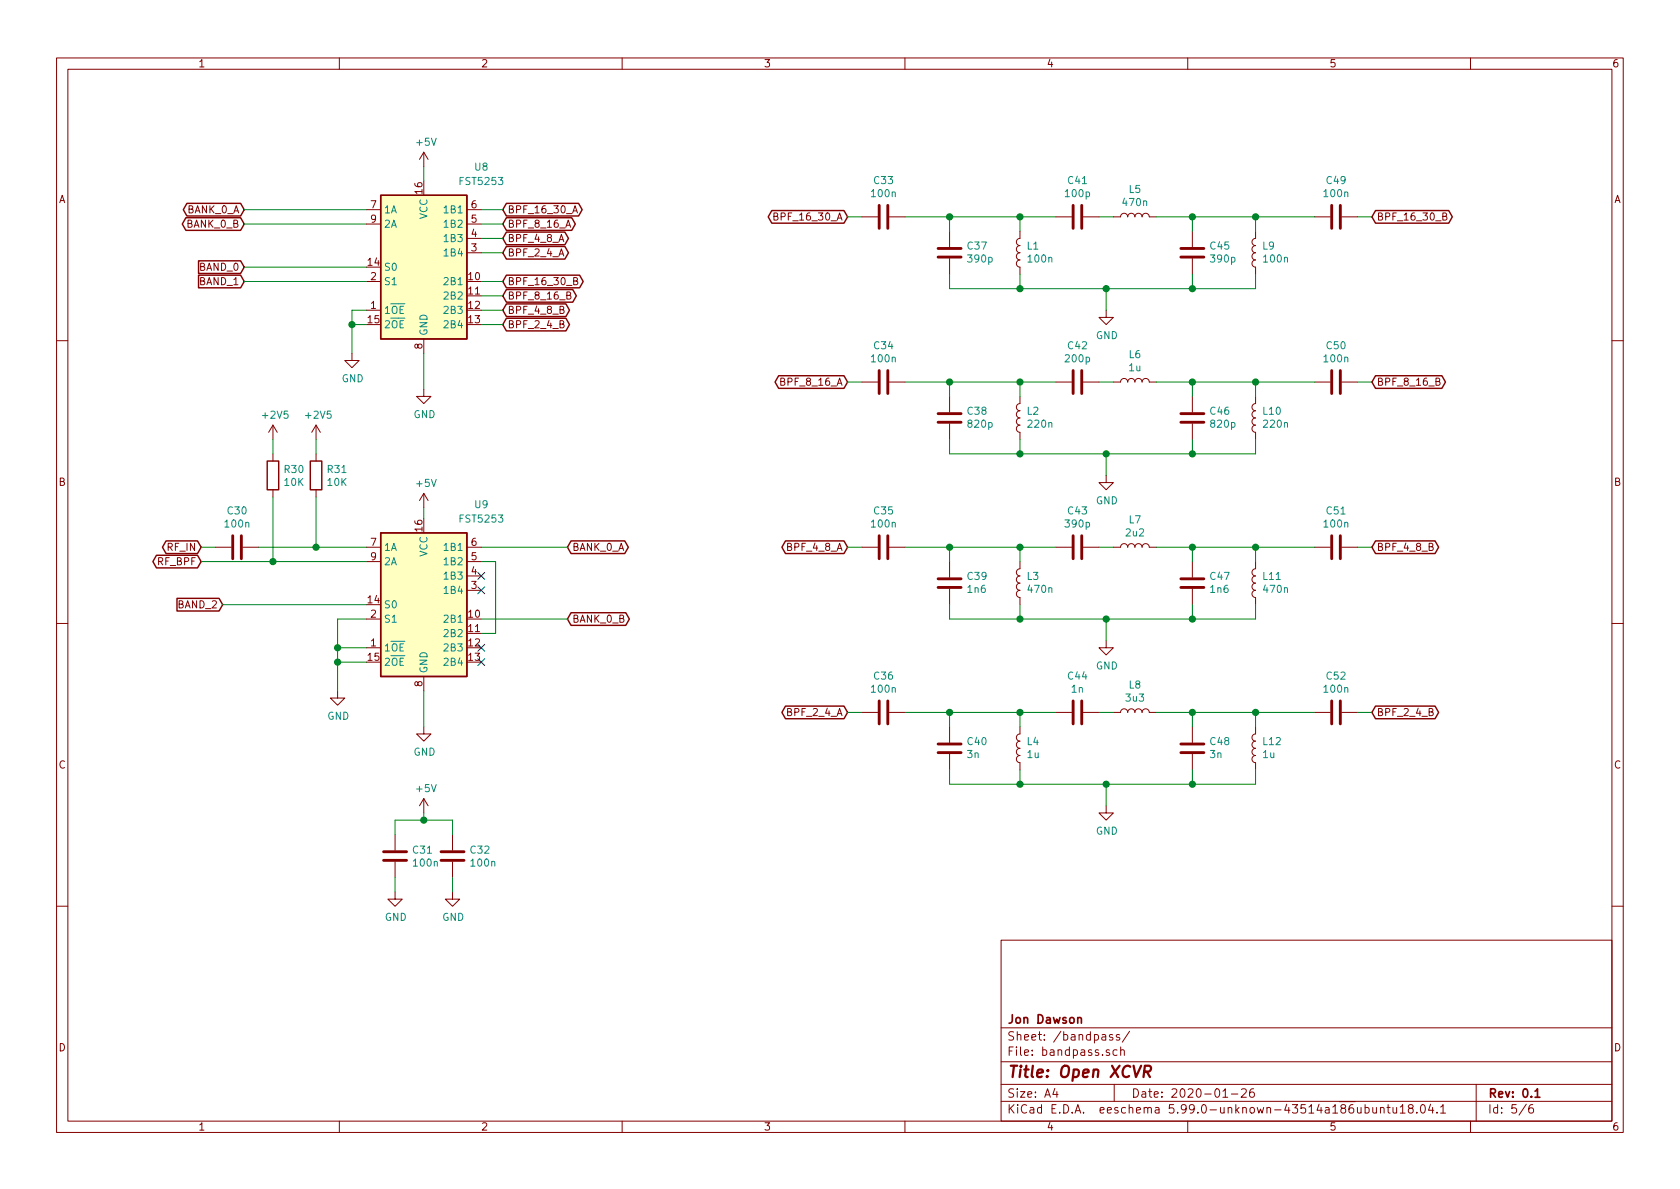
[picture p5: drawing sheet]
EESchema Schematic File Version 5
EELAYER 30 0
EELAYER END
$Descr A4 11693 8268
encoding utf-8
Sheet 5 6
Title "Open XCVR"
Date "2020-01-26"
Rev "0.1"
Comp "Jon Dawson"
Comment1 ""
Comment2 ""
Comment3 ""
Comment4 ""
Comment5 ""
Comment6 ""
Comment7 ""
Comment8 ""
Comment9 ""
$EndDescr
Connection ~ 1900 3900
Connection ~ 2200 3800
Connection ~ 2350 4500
Connection ~ 2350 4600
Connection ~ 2450 2250
Connection ~ 2950 5700
Connection ~ 6610 1500
Connection ~ 6610 2650
Connection ~ 6610 3800
Connection ~ 6610 4950
Connection ~ 7100 1500
Connection ~ 7100 2000
Connection ~ 7100 2650
Connection ~ 7100 3150
Connection ~ 7100 3800
Connection ~ 7100 4300
Connection ~ 7100 4950
Connection ~ 7100 5450
Connection ~ 7700 2000
Connection ~ 7700 3150
Connection ~ 7700 4300
Connection ~ 7700 5450
Connection ~ 8300 1500
Connection ~ 8300 2000
Connection ~ 8300 2650
Connection ~ 8300 3150
Connection ~ 8300 3800
Connection ~ 8300 4300
Connection ~ 8300 4950
Connection ~ 8300 5450
Connection ~ 8740 1500
Connection ~ 8740 2650
Connection ~ 8740 3800
Connection ~ 8740 4950
NoConn ~ 3350 4000
NoConn ~ 3350 4100
NoConn ~ 3350 4500
NoConn ~ 3350 4600
Wire Wire Line
	1400 3800 1500 3800
Wire Wire Line
	1400 3900 1900 3900
Wire Wire Line
	1550 4200 2550 4200
Wire Wire Line
	1700 1450 2550 1450
Wire Wire Line
	1700 1550 2550 1550
Wire Wire Line
	1700 1850 2550 1850
Wire Wire Line
	1700 1950 2550 1950
Wire Wire Line
	1800 3800 2200 3800
Wire Wire Line
	1900 3050 1900 3150
Wire Wire Line
	1900 3450 1900 3900
Wire Wire Line
	1900 3900 2550 3900
Wire Wire Line
	2200 3050 2200 3150
Wire Wire Line
	2200 3450 2200 3800
Wire Wire Line
	2200 3800 2550 3800
Wire Wire Line
	2350 4300 2350 4500
Wire Wire Line
	2350 4500 2550 4500
Wire Wire Line
	2350 4600 2350 4500
Wire Wire Line
	2350 4600 2550 4600
Wire Wire Line
	2350 4800 2350 4600
Wire Wire Line
	2450 2150 2550 2150
Wire Wire Line
	2450 2250 2450 2150
Wire Wire Line
	2450 2250 2450 2450
Wire Wire Line
	2550 2250 2450 2250
Wire Wire Line
	2550 4300 2350 4300
Wire Wire Line
	2750 5700 2750 5800
Wire Wire Line
	2750 6100 2750 6200
Wire Wire Line
	2950 1150 2950 1250
Wire Wire Line
	2950 2450 2950 2700
Wire Wire Line
	2950 3525 2950 3600
Wire Wire Line
	2950 4800 2950 5050
Wire Wire Line
	2950 5650 2950 5700
Wire Wire Line
	2950 5700 2750 5700
Wire Wire Line
	3150 5700 2950 5700
Wire Wire Line
	3150 5800 3150 5700
Wire Wire Line
	3150 6100 3150 6200
Wire Wire Line
	3350 1450 3500 1450
Wire Wire Line
	3350 1550 3500 1550
Wire Wire Line
	3350 1650 3500 1650
Wire Wire Line
	3350 1750 3500 1750
Wire Wire Line
	3350 1950 3500 1950
Wire Wire Line
	3350 2050 3500 2050
Wire Wire Line
	3350 2150 3500 2150
Wire Wire Line
	3350 2250 3500 2250
Wire Wire Line
	3350 3800 3950 3800
Wire Wire Line
	3350 3900 3450 3900
Wire Wire Line
	3350 4300 3950 4300
Wire Wire Line
	3450 3900 3450 4400
Wire Wire Line
	3450 4400 3350 4400
Wire Wire Line
	5900 1500 6000 1500
Wire Wire Line
	5900 2650 6000 2650
Wire Wire Line
	5900 3800 6000 3800
Wire Wire Line
	5900 4950 6000 4950
Wire Wire Line
	6300 1500 6610 1500
Wire Wire Line
	6300 2650 6610 2650
Wire Wire Line
	6300 3800 6610 3800
Wire Wire Line
	6300 4950 6610 4950
Wire Wire Line
	6610 1500 6610 1600
Wire Wire Line
	6610 1500 7100 1500
Wire Wire Line
	6610 1900 6610 2000
Wire Wire Line
	6610 2000 7100 2000
Wire Wire Line
	6610 2650 6610 2750
Wire Wire Line
	6610 2650 7100 2650
Wire Wire Line
	6610 3050 6610 3150
Wire Wire Line
	6610 3150 7100 3150
Wire Wire Line
	6610 3800 6610 3900
Wire Wire Line
	6610 3800 7100 3800
Wire Wire Line
	6610 4200 6610 4300
Wire Wire Line
	6610 4300 7100 4300
Wire Wire Line
	6610 4950 6610 5050
Wire Wire Line
	6610 4950 7100 4950
Wire Wire Line
	6610 5350 6610 5450
Wire Wire Line
	6610 5450 7100 5450
Wire Wire Line
	7100 1500 7100 1600
Wire Wire Line
	7100 1500 7350 1500
Wire Wire Line
	7100 1900 7100 2000
Wire Wire Line
	7100 2000 7700 2000
Wire Wire Line
	7100 2650 7100 2750
Wire Wire Line
	7100 2650 7350 2650
Wire Wire Line
	7100 3050 7100 3150
Wire Wire Line
	7100 3150 7700 3150
Wire Wire Line
	7100 3800 7100 3900
Wire Wire Line
	7100 3800 7350 3800
Wire Wire Line
	7100 4200 7100 4300
Wire Wire Line
	7100 4300 7700 4300
Wire Wire Line
	7100 4950 7100 5050
Wire Wire Line
	7100 4950 7350 4950
Wire Wire Line
	7100 5350 7100 5450
Wire Wire Line
	7100 5450 7700 5450
Wire Wire Line
	7650 1500 7750 1500
Wire Wire Line
	7650 2650 7750 2650
Wire Wire Line
	7650 3800 7750 3800
Wire Wire Line
	7650 4950 7750 4950
Wire Wire Line
	7700 2000 7700 2150
Wire Wire Line
	7700 2000 8300 2000
Wire Wire Line
	7700 3150 7700 3300
Wire Wire Line
	7700 3150 8300 3150
Wire Wire Line
	7700 4300 7700 4450
Wire Wire Line
	7700 4300 8300 4300
Wire Wire Line
	7700 5450 7700 5600
Wire Wire Line
	7700 5450 8300 5450
Wire Wire Line
	8050 1500 8300 1500
Wire Wire Line
	8050 2650 8300 2650
Wire Wire Line
	8050 3800 8300 3800
Wire Wire Line
	8050 4950 8300 4950
Wire Wire Line
	8300 1500 8300 1600
Wire Wire Line
	8300 1500 8740 1500
Wire Wire Line
	8300 1900 8300 2000
Wire Wire Line
	8300 2000 8740 2000
Wire Wire Line
	8300 2650 8300 2750
Wire Wire Line
	8300 2650 8740 2650
Wire Wire Line
	8300 3050 8300 3150
Wire Wire Line
	8300 3150 8740 3150
Wire Wire Line
	8300 3800 8300 3900
Wire Wire Line
	8300 3800 8740 3800
Wire Wire Line
	8300 4200 8300 4300
Wire Wire Line
	8300 4300 8740 4300
Wire Wire Line
	8300 4950 8300 5050
Wire Wire Line
	8300 4950 8740 4950
Wire Wire Line
	8300 5350 8300 5450
Wire Wire Line
	8300 5450 8740 5450
Wire Wire Line
	8740 1500 8740 1600
Wire Wire Line
	8740 1500 9150 1500
Wire Wire Line
	8740 2000 8740 1900
Wire Wire Line
	8740 2650 8740 2750
Wire Wire Line
	8740 2650 9150 2650
Wire Wire Line
	8740 3150 8740 3050
Wire Wire Line
	8740 3800 8740 3900
Wire Wire Line
	8740 3800 9150 3800
Wire Wire Line
	8740 4300 8740 4200
Wire Wire Line
	8740 4950 8740 5050
Wire Wire Line
	8740 4950 9150 4950
Wire Wire Line
	8740 5450 8740 5350
Wire Wire Line
	9450 1500 9550 1500
Wire Wire Line
	9450 2650 9550 2650
Wire Wire Line
	9450 3800 9550 3800
Wire Wire Line
	9450 4950 9550 4950
Text GLabel 1400 3800 0    50   BiDi ~ 0
RF_IN
Text GLabel 1400 3900 0    50   BiDi ~ 0
RF_BPF
Text GLabel 1550 4200 0    50   Input ~ 0
BAND_2
Text GLabel 1700 1450 0    50   BiDi ~ 0
BANK_0_A
Text GLabel 1700 1550 0    50   BiDi ~ 0
BANK_0_B
Text GLabel 1700 1850 0    50   Input ~ 0
BAND_0
Text GLabel 1700 1950 0    50   Input ~ 0
BAND_1
Text GLabel 3500 1450 2    50   BiDi ~ 0
BPF_16_30_A
Text GLabel 3500 1550 2    50   BiDi ~ 0
BPF_8_16_A
Text GLabel 3500 1650 2    50   BiDi ~ 0
BPF_4_8_A
Text GLabel 3500 1750 2    50   BiDi ~ 0
BPF_2_4_A
Text GLabel 3500 1950 2    50   BiDi ~ 0
BPF_16_30_B
Text GLabel 3500 2050 2    50   BiDi ~ 0
BPF_8_16_B
Text GLabel 3500 2150 2    50   BiDi ~ 0
BPF_4_8_B
Text GLabel 3500 2250 2    50   BiDi ~ 0
BPF_2_4_B
Text GLabel 3950 3800 2    50   BiDi ~ 0
BANK_0_A
Text GLabel 3950 4300 2    50   BiDi ~ 0
BANK_0_B
Text GLabel 5900 1500 0    50   BiDi ~ 0
BPF_16_30_A
Text GLabel 5900 2650 0    50   BiDi ~ 0
BPF_8_16_A
Text GLabel 5900 3800 0    50   BiDi ~ 0
BPF_4_8_A
Text GLabel 5900 4950 0    50   BiDi ~ 0
BPF_2_4_A
Text GLabel 9550 1500 2    50   BiDi ~ 0
BPF_16_30_B
Text GLabel 9550 2650 2    50   BiDi ~ 0
BPF_8_16_B
Text GLabel 9550 3800 2    50   BiDi ~ 0
BPF_4_8_B
Text GLabel 9550 4950 2    50   BiDi ~ 0
BPF_2_4_B
$Comp
L power:+2V5 #PWR051
U 1 1
P 1900 3050
F 0 "#PWR051" H 1900 2900 50  0001 C CNN
F 1 "+2V5" H 1915 3223 50  0000 C CNN
F 2 "" H 1900 3050 50  0001 C CNN
F 3 "" H 1900 3050 50  0001 C CNN
	1    1900 3050
	1    0    0    -1  
$EndComp
$Comp
L power:+2V5 #PWR052
U 1 1
P 2200 3050
F 0 "#PWR052" H 2200 2900 50  0001 C CNN
F 1 "+2V5" H 2215 3223 50  0000 C CNN
F 2 "" H 2200 3050 50  0001 C CNN
F 3 "" H 2200 3050 50  0001 C CNN
	1    2200 3050
	1    0    0    -1  
$EndComp
$Comp
L power:+5V #PWR056
U 1 1
P 2950 1150
F 0 "#PWR056" H 2950 1000 50  0001 C CNN
F 1 "+5V" H 2965 1323 50  0000 C CNN
F 2 "" H 2950 1150 50  0001 C CNN
F 3 "" H 2950 1150 50  0001 C CNN
	1    2950 1150
	1    0    0    -1  
$EndComp
$Comp
L power:+5V #PWR058
U 1 1
P 2950 3525
F 0 "#PWR058" H 2950 3375 50  0001 C CNN
F 1 "+5V" H 2965 3698 50  0000 C CNN
F 2 "" H 2950 3525 50  0001 C CNN
F 3 "" H 2950 3525 50  0001 C CNN
	1    2950 3525
	1    0    0    -1  
$EndComp
$Comp
L power:+5V #PWR060
U 1 1
P 2950 5650
F 0 "#PWR060" H 2950 5500 50  0001 C CNN
F 1 "+5V" H 2965 5823 50  0000 C CNN
F 2 "" H 2950 5650 50  0001 C CNN
F 3 "" H 2950 5650 50  0001 C CNN
	1    2950 5650
	1    0    0    -1  
$EndComp
$Comp
L power:GND #PWR053
U 1 1
P 2350 4800
F 0 "#PWR053" H 2350 4550 50  0001 C CNN
F 1 "GND" H 2355 4627 50  0000 C CNN
F 2 "" H 2350 4800 50  0001 C CNN
F 3 "" H 2350 4800 50  0001 C CNN
	1    2350 4800
	1    0    0    -1  
$EndComp
$Comp
L power:GND #PWR054
U 1 1
P 2450 2450
F 0 "#PWR054" H 2450 2200 50  0001 C CNN
F 1 "GND" H 2455 2277 50  0000 C CNN
F 2 "" H 2450 2450 50  0001 C CNN
F 3 "" H 2450 2450 50  0001 C CNN
	1    2450 2450
	1    0    0    -1  
$EndComp
$Comp
L power:GND #PWR055
U 1 1
P 2750 6200
F 0 "#PWR055" H 2750 5950 50  0001 C CNN
F 1 "GND" H 2755 6027 50  0000 C CNN
F 2 "" H 2750 6200 50  0001 C CNN
F 3 "" H 2750 6200 50  0001 C CNN
	1    2750 6200
	1    0    0    -1  
$EndComp
$Comp
L power:GND #PWR057
U 1 1
P 2950 2700
F 0 "#PWR057" H 2950 2450 50  0001 C CNN
F 1 "GND" H 2955 2527 50  0000 C CNN
F 2 "" H 2950 2700 50  0001 C CNN
F 3 "" H 2950 2700 50  0001 C CNN
	1    2950 2700
	1    0    0    -1  
$EndComp
$Comp
L power:GND #PWR059
U 1 1
P 2950 5050
F 0 "#PWR059" H 2950 4800 50  0001 C CNN
F 1 "GND" H 2955 4877 50  0000 C CNN
F 2 "" H 2950 5050 50  0001 C CNN
F 3 "" H 2950 5050 50  0001 C CNN
	1    2950 5050
	1    0    0    -1  
$EndComp
$Comp
L power:GND #PWR061
U 1 1
P 3150 6200
F 0 "#PWR061" H 3150 5950 50  0001 C CNN
F 1 "GND" H 3155 6027 50  0000 C CNN
F 2 "" H 3150 6200 50  0001 C CNN
F 3 "" H 3150 6200 50  0001 C CNN
	1    3150 6200
	1    0    0    -1  
$EndComp
$Comp
L power:GND #PWR062
U 1 1
P 7700 2150
F 0 "#PWR062" H 7700 1900 50  0001 C CNN
F 1 "GND" H 7705 1977 50  0000 C CNN
F 2 "" H 7700 2150 50  0001 C CNN
F 3 "" H 7700 2150 50  0001 C CNN
	1    7700 2150
	1    0    0    -1  
$EndComp
$Comp
L power:GND #PWR063
U 1 1
P 7700 3300
F 0 "#PWR063" H 7700 3050 50  0001 C CNN
F 1 "GND" H 7705 3127 50  0000 C CNN
F 2 "" H 7700 3300 50  0001 C CNN
F 3 "" H 7700 3300 50  0001 C CNN
	1    7700 3300
	1    0    0    -1  
$EndComp
$Comp
L power:GND #PWR064
U 1 1
P 7700 4450
F 0 "#PWR064" H 7700 4200 50  0001 C CNN
F 1 "GND" H 7705 4277 50  0000 C CNN
F 2 "" H 7700 4450 50  0001 C CNN
F 3 "" H 7700 4450 50  0001 C CNN
	1    7700 4450
	1    0    0    -1  
$EndComp
$Comp
L power:GND #PWR065
U 1 1
P 7700 5600
F 0 "#PWR065" H 7700 5350 50  0001 C CNN
F 1 "GND" H 7705 5427 50  0000 C CNN
F 2 "" H 7700 5600 50  0001 C CNN
F 3 "" H 7700 5600 50  0001 C CNN
	1    7700 5600
	1    0    0    -1  
$EndComp
$Comp
L Device:L L1
U 1 1
P 7100 1750
F 0 "L1" H 7057 1705 50  0000 R CNN
F 1 "100n" H 7057 1795 50  0000 R CNN
F 2 "Inductor_SMD:L_TDK_NLV32_3.2x2.5mm" H 7100 1750 50  0001 C CNN
F 3 "~" H 7100 1750 50  0001 C CNN
	1    7100 1750
	-1   0    0    1   
$EndComp
$Comp
L Device:L L2
U 1 1
P 7100 2900
F 0 "L2" H 7057 2855 50  0000 R CNN
F 1 "220n" H 7057 2945 50  0000 R CNN
F 2 "Inductor_SMD:L_TDK_NLV32_3.2x2.5mm" H 7100 2900 50  0001 C CNN
F 3 "~" H 7100 2900 50  0001 C CNN
	1    7100 2900
	-1   0    0    1   
$EndComp
$Comp
L Device:L L3
U 1 1
P 7100 4050
F 0 "L3" H 7057 4005 50  0000 R CNN
F 1 "470n" H 7057 4095 50  0000 R CNN
F 2 "Inductor_SMD:L_TDK_NLV32_3.2x2.5mm" H 7100 4050 50  0001 C CNN
F 3 "~" H 7100 4050 50  0001 C CNN
	1    7100 4050
	-1   0    0    1   
$EndComp
$Comp
L Device:L L4
U 1 1
P 7100 5200
F 0 "L4" H 7057 5155 50  0000 R CNN
F 1 "1u" H 7057 5245 50  0000 R CNN
F 2 "Inductor_SMD:L_TDK_NLV32_3.2x2.5mm" H 7100 5200 50  0001 C CNN
F 3 "~" H 7100 5200 50  0001 C CNN
	1    7100 5200
	-1   0    0    1   
$EndComp
$Comp
L Device:L L5
U 1 1
P 7900 1500
F 0 "L5" V 8089 1500 50  0000 C CNN
F 1 "470n" V 7998 1500 50  0000 C CNN
F 2 "Inductor_SMD:L_TDK_NLV32_3.2x2.5mm" H 7900 1500 50  0001 C CNN
F 3 "~" H 7900 1500 50  0001 C CNN
	1    7900 1500
	0    -1   -1   0   
$EndComp
$Comp
L Device:L L6
U 1 1
P 7900 2650
F 0 "L6" V 8089 2650 50  0000 C CNN
F 1 "1u" V 7998 2650 50  0000 C CNN
F 2 "Inductor_SMD:L_TDK_NLV32_3.2x2.5mm" H 7900 2650 50  0001 C CNN
F 3 "~" H 7900 2650 50  0001 C CNN
	1    7900 2650
	0    -1   -1   0   
$EndComp
$Comp
L Device:L L7
U 1 1
P 7900 3800
F 0 "L7" V 8089 3800 50  0000 C CNN
F 1 "2u2" V 7998 3800 50  0000 C CNN
F 2 "Inductor_SMD:L_TDK_NLV32_3.2x2.5mm" H 7900 3800 50  0001 C CNN
F 3 "~" H 7900 3800 50  0001 C CNN
	1    7900 3800
	0    -1   -1   0   
$EndComp
$Comp
L Device:L L8
U 1 1
P 7900 4950
F 0 "L8" V 8089 4950 50  0000 C CNN
F 1 "3u3" V 7998 4950 50  0000 C CNN
F 2 "Inductor_SMD:L_TDK_NLV32_3.2x2.5mm" H 7900 4950 50  0001 C CNN
F 3 "~" H 7900 4950 50  0001 C CNN
	1    7900 4950
	0    -1   -1   0   
$EndComp
$Comp
L Device:L L9
U 1 1
P 8740 1750
F 0 "L9" H 8697 1705 50  0000 R CNN
F 1 "100n" H 8697 1795 50  0000 R CNN
F 2 "Inductor_SMD:L_TDK_NLV32_3.2x2.5mm" H 8740 1750 50  0001 C CNN
F 3 "~" H 8740 1750 50  0001 C CNN
	1    8740 1750
	-1   0    0    1   
$EndComp
$Comp
L Device:L L10
U 1 1
P 8740 2900
F 0 "L10" H 8697 2855 50  0000 R CNN
F 1 "220n" H 8697 2945 50  0000 R CNN
F 2 "Inductor_SMD:L_TDK_NLV32_3.2x2.5mm" H 8740 2900 50  0001 C CNN
F 3 "~" H 8740 2900 50  0001 C CNN
	1    8740 2900
	-1   0    0    1   
$EndComp
$Comp
L Device:L L11
U 1 1
P 8740 4050
F 0 "L11" H 8697 4005 50  0000 R CNN
F 1 "470n" H 8697 4095 50  0000 R CNN
F 2 "Inductor_SMD:L_TDK_NLV32_3.2x2.5mm" H 8740 4050 50  0001 C CNN
F 3 "~" H 8740 4050 50  0001 C CNN
	1    8740 4050
	-1   0    0    1   
$EndComp
$Comp
L Device:L L12
U 1 1
P 8740 5200
F 0 "L12" H 8697 5155 50  0000 R CNN
F 1 "1u" H 8697 5245 50  0000 R CNN
F 2 "Inductor_SMD:L_TDK_NLV32_3.2x2.5mm" H 8740 5200 50  0001 C CNN
F 3 "~" H 8740 5200 50  0001 C CNN
	1    8740 5200
	-1   0    0    1   
$EndComp
$Comp
L Device:R R30
U 1 1
P 1900 3300
F 0 "R30" H 1970 3345 50  0000 L CNN
F 1 "10K" H 1970 3255 50  0000 L CNN
F 2 "Resistor_SMD:R_0805_2012Metric" V 1830 3300 50  0001 C CNN
F 3 "~" H 1900 3300 50  0001 C CNN
	1    1900 3300
	1    0    0    -1  
$EndComp
$Comp
L Device:R R31
U 1 1
P 2200 3300
F 0 "R31" H 2270 3345 50  0000 L CNN
F 1 "10K" H 2270 3255 50  0000 L CNN
F 2 "Resistor_SMD:R_0805_2012Metric" V 2130 3300 50  0001 C CNN
F 3 "~" H 2200 3300 50  0001 C CNN
	1    2200 3300
	1    0    0    -1  
$EndComp
$Comp
L Device:C C30
U 1 1
P 1650 3800
F 0 "C30" V 1901 3800 50  0000 C CNN
F 1 "100n" V 1810 3800 50  0000 C CNN
F 2 "Capacitor_SMD:C_0805_2012Metric" H 1688 3650 50  0001 C CNN
F 3 "~" H 1650 3800 50  0001 C CNN
	1    1650 3800
	0    -1   -1   0   
$EndComp
$Comp
L Device:C C31
U 1 1
P 2750 5950
F 0 "C31" H 2865 5995 50  0000 L CNN
F 1 "100n" H 2865 5905 50  0000 L CNN
F 2 "Capacitor_SMD:C_0805_2012Metric" H 2788 5800 50  0001 C CNN
F 3 "~" H 2750 5950 50  0001 C CNN
	1    2750 5950
	1    0    0    -1  
$EndComp
$Comp
L Device:C C32
U 1 1
P 3150 5950
F 0 "C32" H 3265 5995 50  0000 L CNN
F 1 "100n" H 3265 5905 50  0000 L CNN
F 2 "Capacitor_SMD:C_0805_2012Metric" H 3188 5800 50  0001 C CNN
F 3 "~" H 3150 5950 50  0001 C CNN
	1    3150 5950
	1    0    0    -1  
$EndComp
$Comp
L Device:C C33
U 1 1
P 6150 1500
F 0 "C33" V 6401 1500 50  0000 C CNN
F 1 "100n" V 6310 1500 50  0000 C CNN
F 2 "Capacitor_SMD:C_0805_2012Metric" H 6188 1350 50  0001 C CNN
F 3 "~" H 6150 1500 50  0001 C CNN
	1    6150 1500
	0    -1   -1   0   
$EndComp
$Comp
L Device:C C34
U 1 1
P 6150 2650
F 0 "C34" V 6401 2650 50  0000 C CNN
F 1 "100n" V 6310 2650 50  0000 C CNN
F 2 "Capacitor_SMD:C_0805_2012Metric" H 6188 2500 50  0001 C CNN
F 3 "~" H 6150 2650 50  0001 C CNN
	1    6150 2650
	0    -1   -1   0   
$EndComp
$Comp
L Device:C C35
U 1 1
P 6150 3800
F 0 "C35" V 6401 3800 50  0000 C CNN
F 1 "100n" V 6310 3800 50  0000 C CNN
F 2 "Capacitor_SMD:C_0805_2012Metric" H 6188 3650 50  0001 C CNN
F 3 "~" H 6150 3800 50  0001 C CNN
	1    6150 3800
	0    -1   -1   0   
$EndComp
$Comp
L Device:C C36
U 1 1
P 6150 4950
F 0 "C36" V 6401 4950 50  0000 C CNN
F 1 "100n" V 6310 4950 50  0000 C CNN
F 2 "Capacitor_SMD:C_0805_2012Metric" H 6188 4800 50  0001 C CNN
F 3 "~" H 6150 4950 50  0001 C CNN
	1    6150 4950
	0    -1   -1   0   
$EndComp
$Comp
L Device:C C37
U 1 1
P 6610 1750
F 0 "C37" H 6495 1705 50  0000 R CNN
F 1 "390p" H 6495 1795 50  0000 R CNN
F 2 "Capacitor_SMD:C_0805_2012Metric" H 6648 1600 50  0001 C CNN
F 3 "~" H 6610 1750 50  0001 C CNN
	1    6610 1750
	-1   0    0    1   
$EndComp
$Comp
L Device:C C38
U 1 1
P 6610 2900
F 0 "C38" H 6495 2855 50  0000 R CNN
F 1 "820p" H 6495 2945 50  0000 R CNN
F 2 "Capacitor_SMD:C_0805_2012Metric" H 6648 2750 50  0001 C CNN
F 3 "~" H 6610 2900 50  0001 C CNN
	1    6610 2900
	-1   0    0    1   
$EndComp
$Comp
L Device:C C39
U 1 1
P 6610 4050
F 0 "C39" H 6495 4005 50  0000 R CNN
F 1 "1n6" H 6495 4095 50  0000 R CNN
F 2 "Capacitor_SMD:C_0805_2012Metric" H 6648 3900 50  0001 C CNN
F 3 "~" H 6610 4050 50  0001 C CNN
	1    6610 4050
	-1   0    0    1   
$EndComp
$Comp
L Device:C C40
U 1 1
P 6610 5200
F 0 "C40" H 6495 5155 50  0000 R CNN
F 1 "3n" H 6495 5245 50  0000 R CNN
F 2 "Capacitor_SMD:C_0805_2012Metric" H 6648 5050 50  0001 C CNN
F 3 "~" H 6610 5200 50  0001 C CNN
	1    6610 5200
	-1   0    0    1   
$EndComp
$Comp
L Device:C C41
U 1 1
P 7500 1500
F 0 "C41" V 7751 1500 50  0000 C CNN
F 1 "100p" V 7660 1500 50  0000 C CNN
F 2 "Capacitor_SMD:C_0805_2012Metric" H 7538 1350 50  0001 C CNN
F 3 "~" H 7500 1500 50  0001 C CNN
	1    7500 1500
	0    -1   -1   0   
$EndComp
$Comp
L Device:C C42
U 1 1
P 7500 2650
F 0 "C42" V 7751 2650 50  0000 C CNN
F 1 "200p" V 7660 2650 50  0000 C CNN
F 2 "Capacitor_SMD:C_0805_2012Metric" H 7538 2500 50  0001 C CNN
F 3 "~" H 7500 2650 50  0001 C CNN
	1    7500 2650
	0    -1   -1   0   
$EndComp
$Comp
L Device:C C43
U 1 1
P 7500 3800
F 0 "C43" V 7751 3800 50  0000 C CNN
F 1 "390p" V 7660 3800 50  0000 C CNN
F 2 "Capacitor_SMD:C_0805_2012Metric" H 7538 3650 50  0001 C CNN
F 3 "~" H 7500 3800 50  0001 C CNN
	1    7500 3800
	0    -1   -1   0   
$EndComp
$Comp
L Device:C C44
U 1 1
P 7500 4950
F 0 "C44" V 7751 4950 50  0000 C CNN
F 1 "1n" V 7660 4950 50  0000 C CNN
F 2 "Capacitor_SMD:C_0805_2012Metric" H 7538 4800 50  0001 C CNN
F 3 "~" H 7500 4950 50  0001 C CNN
	1    7500 4950
	0    -1   -1   0   
$EndComp
$Comp
L Device:C C45
U 1 1
P 8300 1750
F 0 "C45" H 8185 1705 50  0000 R CNN
F 1 "390p" H 8185 1795 50  0000 R CNN
F 2 "Capacitor_SMD:C_0805_2012Metric" H 8338 1600 50  0001 C CNN
F 3 "~" H 8300 1750 50  0001 C CNN
	1    8300 1750
	-1   0    0    1   
$EndComp
$Comp
L Device:C C46
U 1 1
P 8300 2900
F 0 "C46" H 8185 2855 50  0000 R CNN
F 1 "820p" H 8185 2945 50  0000 R CNN
F 2 "Capacitor_SMD:C_0805_2012Metric" H 8338 2750 50  0001 C CNN
F 3 "~" H 8300 2900 50  0001 C CNN
	1    8300 2900
	-1   0    0    1   
$EndComp
$Comp
L Device:C C47
U 1 1
P 8300 4050
F 0 "C47" H 8185 4005 50  0000 R CNN
F 1 "1n6" H 8185 4095 50  0000 R CNN
F 2 "Capacitor_SMD:C_0805_2012Metric" H 8338 3900 50  0001 C CNN
F 3 "~" H 8300 4050 50  0001 C CNN
	1    8300 4050
	-1   0    0    1   
$EndComp
$Comp
L Device:C C48
U 1 1
P 8300 5200
F 0 "C48" H 8185 5155 50  0000 R CNN
F 1 "3n" H 8185 5245 50  0000 R CNN
F 2 "Capacitor_SMD:C_0805_2012Metric" H 8338 5050 50  0001 C CNN
F 3 "~" H 8300 5200 50  0001 C CNN
	1    8300 5200
	-1   0    0    1   
$EndComp
$Comp
L Device:C C49
U 1 1
P 9300 1500
F 0 "C49" V 9551 1500 50  0000 C CNN
F 1 "100n" V 9460 1500 50  0000 C CNN
F 2 "Capacitor_SMD:C_0805_2012Metric" H 9338 1350 50  0001 C CNN
F 3 "~" H 9300 1500 50  0001 C CNN
	1    9300 1500
	0    -1   -1   0   
$EndComp
$Comp
L Device:C C50
U 1 1
P 9300 2650
F 0 "C50" V 9551 2650 50  0000 C CNN
F 1 "100n" V 9460 2650 50  0000 C CNN
F 2 "Capacitor_SMD:C_0805_2012Metric" H 9338 2500 50  0001 C CNN
F 3 "~" H 9300 2650 50  0001 C CNN
	1    9300 2650
	0    -1   -1   0   
$EndComp
$Comp
L Device:C C51
U 1 1
P 9300 3800
F 0 "C51" V 9551 3800 50  0000 C CNN
F 1 "100n" V 9460 3800 50  0000 C CNN
F 2 "Capacitor_SMD:C_0805_2012Metric" H 9338 3650 50  0001 C CNN
F 3 "~" H 9300 3800 50  0001 C CNN
	1    9300 3800
	0    -1   -1   0   
$EndComp
$Comp
L Device:C C52
U 1 1
P 9300 4950
F 0 "C52" V 9551 4950 50  0000 C CNN
F 1 "100n" V 9460 4950 50  0000 C CNN
F 2 "Capacitor_SMD:C_0805_2012Metric" H 9338 4800 50  0001 C CNN
F 3 "~" H 9300 4950 50  0001 C CNN
	1    9300 4950
	0    -1   -1   0   
$EndComp
$Comp
L xcvr_components:FST5253 U8
U 1 1
P 2950 1850
F 0 "U8" H 3350 2550 50  0000 C CNN
F 1 "FST5253" H 3350 2450 50  0000 C CNN
F 2 "Package_SO:SOIC-16_3.9x9.9mm_P1.27mm" H 2950 1850 50  0001 C CNN
F 3 "http://www.ti.com/lit/gpn/sn74cbt3253" H 2950 1850 50  0001 C CNN
	1    2950 1850
	1    0    0    -1  
$EndComp
$Comp
L xcvr_components:FST5253 U9
U 1 1
P 2950 4200
F 0 "U9" H 3350 4900 50  0000 C CNN
F 1 "FST5253" H 3350 4800 50  0000 C CNN
F 2 "Package_SO:SOIC-16_3.9x9.9mm_P1.27mm" H 2950 4200 50  0001 C CNN
F 3 "http://www.ti.com/lit/gpn/sn74cbt3253" H 2950 4200 50  0001 C CNN
	1    2950 4200
	1    0    0    -1  
$EndComp
$EndSCHEMATC
